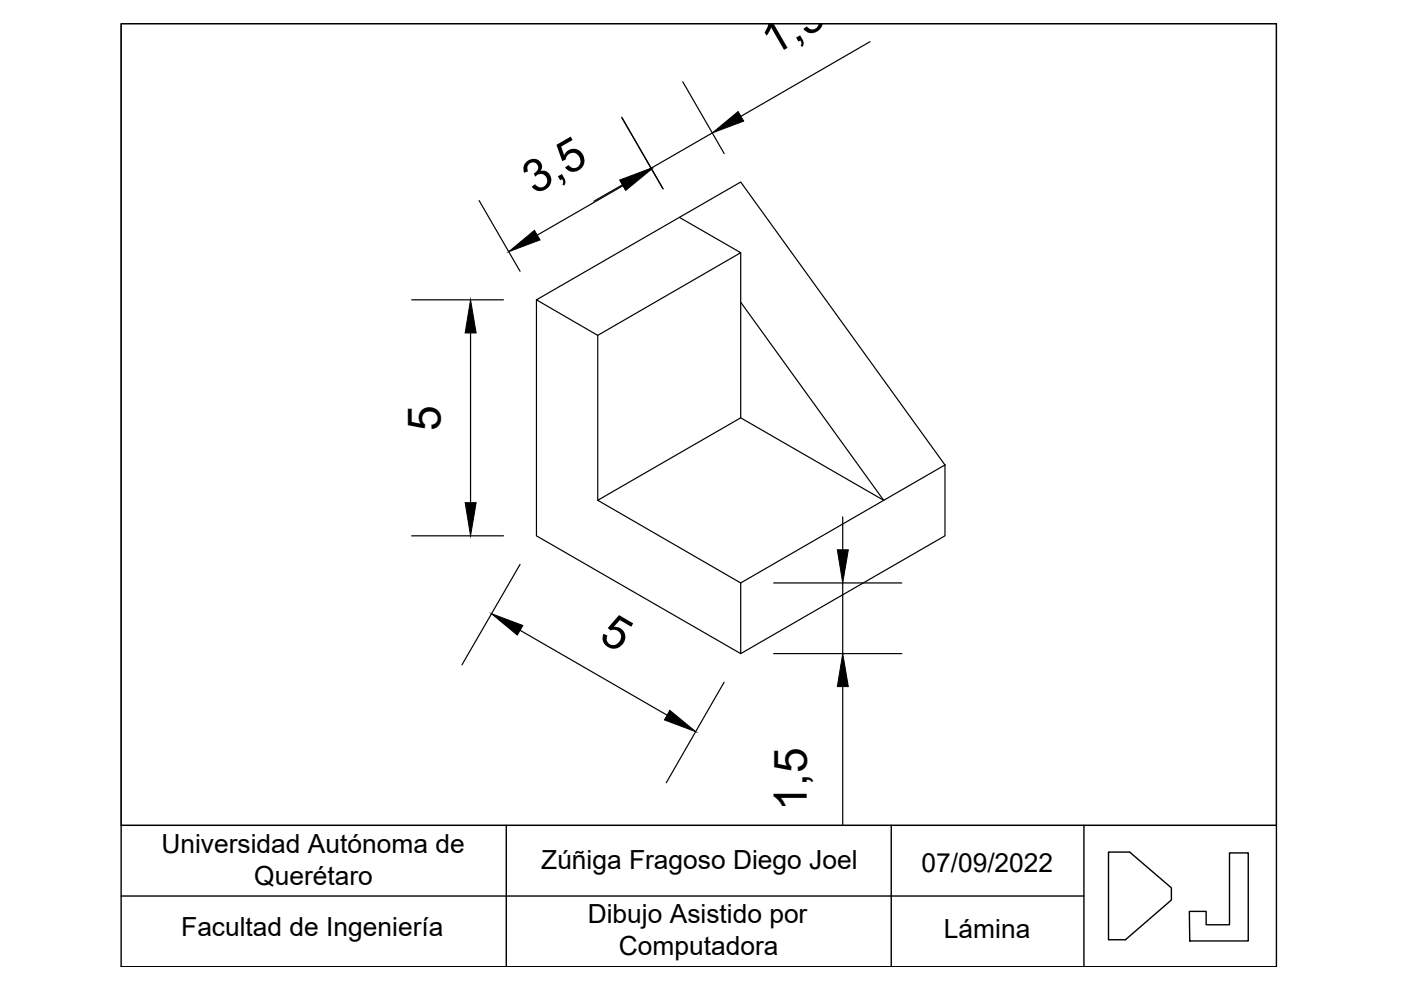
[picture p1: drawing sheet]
<svg xmlns="http://www.w3.org/2000/svg" width="297mm" height="210mm" viewBox="0 0 297 210" stroke-linecap="round" stroke-linejoin="round" font-family="sans-serif">
<!-- layer: Figura -->
<path d="M144 46.1l13-7.5 43.3 60M157 53.6v35M113.7 63.6v50l43.3 25v-15l43.3-25M113.7 63.6l30.3-17.5 13 7.5-30.3 17.5zM126.7 71.1v35M157 64.1l30.4 42-30.4-17.5-30.3 17.5 30.3 17.5M200.3 98.6v15l-43.3 25" fill="none" stroke="#000" stroke-width=".25"/>
<!-- layer: Cotas -->
<g fill="none" stroke="#000" stroke-width=".25">
<path d="M144.8 17.3l8.7 15.2M184.5 8.8l-27.4 15.9M131.8 24.8l8.8 15.2-8.7-15M132 39.2l-6.1 3.5M132.1 39.4l-18.2 10.5M151 28.2l-13 7.5M101.6 42.5l8.7 15M87.3 63.6h19.5M99.8 70.6v36M87.3 113.6h19.5M110.3 119.7l-12.4 21.3M178.7 109.6v7"/>
<path d="M110.3 133.6l31.1 18M164 123.6h27.2M164 138.6h27.2M178.7 123.6v15M153.5 144.6l-12.2 21.4M178.7 145.6v29.3"/>
</g>
<path d="M131.4 38.2l6.6-2.5-5.4 4.5zM131.5 38.3l6.7-2.5-5.5 4.6zM151 28.2l5.5-4.5 1.2 2zM107.9 53.4l5.4-4.6 1.2 2.1zM99.8 63.6l1.2 7h-2.4zM98.6 106.6h2.4l-1.2 7zM177.5 116.6h2.4l-1.2 7zM104.2 130.1l6.7 2.5-1.2 2zM142 150.6l5.5 4.5-6.6-2.5zM178.7 138.6l1.2 7h-2.4z" fill="#000" stroke="#000" stroke-width=".21"/>
<!-- layer: Marco -->
<path d="M25.7 5h244.9v200h-244.9zM25.7 175h244.9M107.3 175v30M189 175v30M229.8 175v30M25.7 190h204.1M235 180.7h4.5l8.9 7.5v2.6l-9.8 8.4h-3.6zM260.7 180.8h4v18.7h-12.4l-.1-6.3h3.5v2.9h5z" fill="none" stroke="#000" stroke-width=".3"/>
<path d="M25.7 5h244.9v170h-244.9z" fill="none" stroke="#000" stroke-width=".21"/>
<g font-size="9.8">
<text x="163.8" y="12" transform="rotate(-30 163.8 12)">1,5</text>
<text x="113.3" y="41.4" transform="rotate(-30 113.3 41.4)">3,5</text>
<text x="93.4" y="91.3" transform="rotate(-90 93.4 91.3)">5</text>
<text x="126.7" y="135.7" transform="rotate(30 126.7 135.7)">5</text>
<text x="171.1" y="172" transform="rotate(-90 171.1 172)">1,5</text>
</g>
<g font-size="5.6">
<text x="34.2" y="180.9">Universidad Autónoma de</text>
<text x="114.8" y="184.3">Zúñiga Fragoso Diego Joel</text>
<text x="195.4" y="184.9">07/09/2022</text>
<text x="53.9" y="187.6">Querétaro</text>
<text x="124.6" y="195.8">Dibujo Asistido por</text>
<text x="38.4" y="198.4">Facultad de Ingeniería</text>
<text x="131.2" y="202.5">Computadora</text>
<text x="200.1" y="198.8">Lámina</text>
</g>
</svg>
